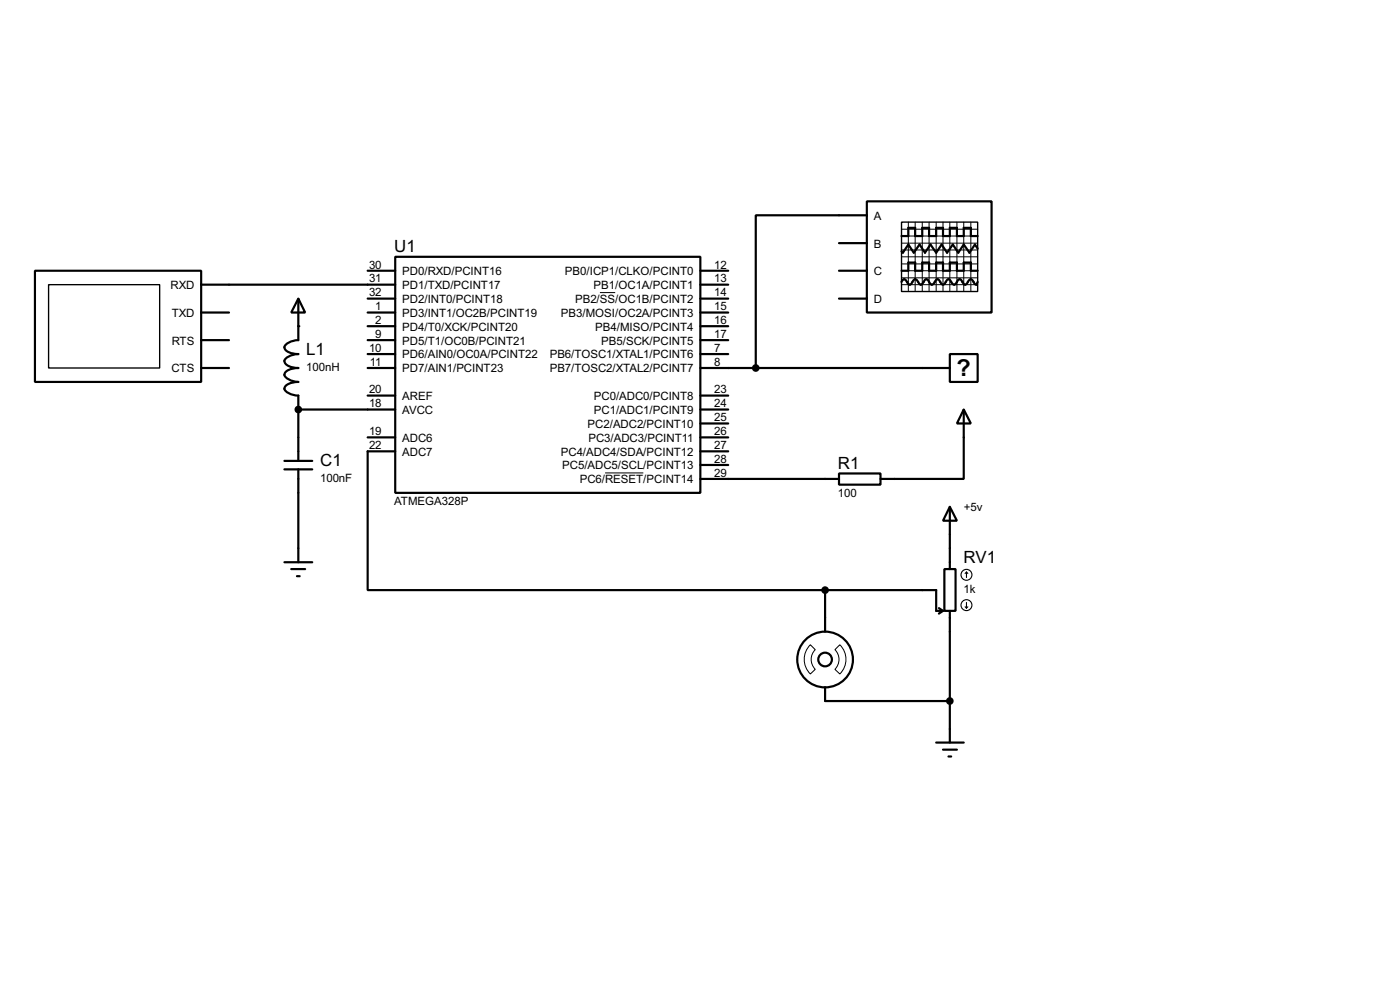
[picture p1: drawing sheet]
<svg xmlns="http://www.w3.org/2000/svg" width="256mm" height="180mm" viewBox="0 0 256 180" stroke-linecap="round" stroke-linejoin="round" font-family="sans-serif">
<g fill="none" stroke="#000" stroke-width=".4">
<path d="M158.8 36.9h22.9v20.3h-22.9zM158.8 39.4h-20.3v28M6.4 49.6h30.5v20.3h-30.5zM36.9 52.1h35.5M36.9 57.2h5.1M54.7 54.7l1.2 2.5h-2.5zM54.7 54.7v7.6a2.61 2.61 0 0 0-2.6 1.3 1.47 1.47 0 0 0 1.3 1l1.3 .2a2.68 2.68 0 0 0-2.6 1.3 1.47 1.47 0 0 0 1.3 1.1l1.3 .2a3.2 3.2 0 0 0-2.5 .8 .89 .89 0 0 0 .7 1.2l1.1 .4 .7 .1a3.2 3.2 0 0 0-2.5 .9 .86 .86 0 0 0 .7 1.2l1.1 .3 .7 .1v12M67.4 49.6h5M67.4 57.2h5M67.4 54.7h5M67.4 59.7h5M72.4 47h55.9v43.2h-55.9z"/>
<path d="M128.3 52.1h5.1M128.3 49.6h5.1M128.3 57.2h5.1M128.3 54.7h5.1M128.3 59.7h5.1M153.7 49.6h5.1M153.7 54.7h5.1M153.7 44.5h5.1M165.2 51.6l.2-.4 .3-.1 .2 .1 .5 .8 .3 .1 .2-.1 .5-.8a.6 .6 0 0 1 .9 .5l.4 .4 .2-.1 .5-.8 .3-.1 .3 .1 .5 .8a.6 .6 0 0 0 .8-.5l.5-.4 .2 .1 .5 .8 .3 .1 .2-.1 .5-.8 .3-.1 .2 .1 .3 .4a.54 .54 0 0 0 .7 .4l.5-.8 .3-.1 .3 .1 .5 .8 .2 .1 .3-.1 .2-.4a.54 .54 0 0 1 .8-.4l.5 .8 .3 .1 .2-.5M165.2 43.2h1.2v-1.5h1.3v1.5h1.3v-1.5h1.2v1.5h1.3v-1.5h1.3v1.5h1.2v-1.5h1.3v1.5h1.3v-1.5h1.3v1.5h1.2M165.2 49.6h1.2v-1.5h1.3v1.5h1.3v-1.5h1.2v1.5h1.3v-1.5h1.3v1.5h1.2v-1.5h1.3v1.5h1.3v-1.5h1.3v1.5h1.2M179.1 45.5l-.5-.7-1 1.5-1-1.5-1 1.5-1-1.5-1.1 1.5-1-1.5-1 1.5-1-1.5-1 1.5-1-1.5-1.1 1.5-1-1.5-1 1.5-.2-.3"/>
<path d="M36.9 67.4h5.1M36.9 62.3h5.1M54.7 75h17.7M67.4 67.4h5M67.4 64.8h5M67.4 62.3h5M67.4 72.4h5M128.3 67.4h45.7M128.3 75h5.1M128.3 64.8h5.1M128.3 62.3h5.1M128.3 77.5h5.1"/>
<path d="M128.3 72.4h5.1M174 64.8h5.1v5.1h-5.1zM176.6 75l1.3 2.5h-2.6zM176.6 75v12.7h-15.3M52.1 85.9h5.1M52.1 84.4h5.1M54.7 85.9v17M67.4 80.1h5M72.4 82.6h-5v25.4h83.8M128.3 87.7h25.4M128.3 85.1h5.1M128.3 82.6h5.1"/>
<path d="M128.3 80.1h5.1M153.7 86.7h7.6v2h-7.6zM174 92.8l1.3 2.5h-2.5zM174 92.8v11.4M52.1 102.9h5.1M53.4 104.2h2.5M54.4 105.5h.5M151.2 108h20.3v3.8h1.3M151.2 108v7.6M172 111.3l.8 .5M172.8 111.8l-.8 .5M173 104.2h2.1v7.6h-2.1z"/>
<path d="M174 111.8v24.1M151.2 125.8v2.5h22.8M171.5 135.9h5.1M172.8 137.2h2.5M173.8 138.5h.5"/>
<circle cx="151.1" cy="120.7" r="5.1"/>
<circle cx="151.1" cy="120.7" r="1.25"/>
</g>
<g fill="#000">
<circle cx="54.7" cy="59.7" r=".2"/>
<circle cx="54.7" cy="75" r=".2"/>
</g>
<g fill="none" stroke="#000" stroke-width=".18">
<path d="M109.9 53.6h2.8M165.2 44.5h13.9M165.2 42h13.9M165.2 43.2h13.9M165.2 45.8h13.9M165.2 48.3h13.9M165.2 49.6h13.9M165.2 50.9h13.9M165.2 52.1h13.9M165.2 47h13.9M166.4 40.7v12.7M167.7 40.7v12.7"/>
<path d="M169 40.7v12.7M170.2 40.7v12.7M171.5 40.7v12.7M172.8 40.7v12.7M174 40.7v12.7M175.3 40.7v12.7M176.6 40.7v12.7M177.9 40.7v12.7M110.9 86.6h7M148.5 118l.9 .9a2.53 2.53 0 0 0 0 3.6l-.9 .9a3.7 3.7 0 0 1 0-5.4zM153 118.9l.9-.9a3.7 3.7 0 0 1 0 5.4l-.9-.9a2.54 2.54 0 0 0 0-3.6z"/>
</g>
<path d="M8.9 52.1h20.4v15.3h-20.4zM165.2 40.7h13.9v12.7h-13.9z" fill="none" stroke="#000" stroke-width=".25"/>
<g fill="#000" stroke="#000" stroke-width=".4">
<circle cx="54.6" cy="75" r=".5"/>
<circle cx="138.4" cy="67.4" r=".5"/>
<circle cx="151.1" cy="108" r=".5"/>
<circle cx="174" cy="128.3" r=".5"/>
</g>
<g fill="none" stroke="#000" stroke-width=".2">
<path d="M176.8 111.1l.3 .2M177.1 104.7v1M177.1 110.3v1M177.1 104.7l.2 .3M177.1 104.7l-.3 .3M177.3 111.1l-.2 .2"/>
<circle cx="177" cy="110.8" r="1"/>
<circle cx="177" cy="105.2" r="1"/>
</g>
<text font-size="4.8" x="175.3" y="68.9">?</text>
<g font-size="3.5">
<text x="72.2" y="46.2">U1</text>
<text x="56.1" y="64.9">L1</text>
<text x="58.7" y="85.3">C1</text>
<text x="153.5" y="85.9">R1</text>
<text x="176.5" y="103.1">RV1</text>
</g>
<g font-size="2.4">
<text x="160.1" y="40.2">A</text>
<text x="160.1" y="45.3">B</text>
<text x="31.3" y="52.9">RXD</text>
<text x="67.6" y="51.7">31</text>
<text x="67.6" y="49.2">30</text>
<text x="73.7" y="52.9">PD1/TXD/PCINT17</text>
<text x="73.7" y="50.4">PD0/RXD/PCINT16</text>
<text x="103.5" y="50.4">PB0/ICP1/CLKO/PCINT0</text>
<text x="108.8" y="52.9">PB1/OC1A/PCINT1</text>
<text x="130.9" y="49.2">12</text>
<text x="130.9" y="51.7">13</text>
<text x="160.1" y="50.4">C</text>
<text x="31.5" y="58">TXD</text>
<text x="67.6" y="54.3">32</text>
<text x="68.8" y="59.3">2</text>
<text x="68.8" y="56.8">1</text>
<text x="73.7" y="58">PD3/INT1/OC2B/PCINT19</text>
<text x="73.7" y="55.4">PD2/INT0/PCINT18</text>
<text x="102.8" y="58">PB3/MOSI/OC2A/PCINT3</text>
<text x="105.4" y="55.4">PB2/SS/OC1B/PCINT2</text>
<text x="130.9" y="56.8">15</text>
<text x="130.9" y="54.3">14</text>
<text x="130.9" y="59.3">16</text>
<text x="160.1" y="55.4">D</text>
<text x="31.5" y="63.1">RTS</text>
<text x="67.6" y="64.4">10</text>
<text x="68.8" y="61.9">9</text>
<text x="73.7" y="65.6">PD6/AIN0/OC0A/PCINT22</text>
<text x="73.7" y="63.1">PD5/T1/OC0B/PCINT21</text>
<text x="73.7" y="60.5">PD4/T0/XCK/PCINT20</text>
<text x="100.7" y="65.6">PB6/TOSC1/XTAL1/PCINT6</text>
<text x="109.1" y="60.5">PB4/MISO/PCINT4</text>
<text x="110.2" y="63.1">PB5/SCK/PCINT5</text>
<text x="130.9" y="61.9">17</text>
<text x="130.9" y="64.4">7</text>
<text x="31.4" y="68.1">CTS</text>
<text x="56.1" y="67.9">100nH</text>
<text x="67.6" y="72">20</text>
<text x="67.8" y="67">11</text>
<text x="73.7" y="68.1">PD7/AIN1/PCINT23</text>
<text x="100.7" y="68.1">PB7/TOSC2/XTAL2/PCINT7</text>
<text x="130.9" y="67">8</text>
<text x="130.9" y="72">23</text>
<text x="67.6" y="74.6">18</text>
<text x="73.7" y="75.8">AVCC</text>
<text x="73.7" y="73.2">AREF</text>
<text x="108.8" y="75.8">PC1/ADC1/PCINT9</text>
<text x="108.8" y="73.2">PC0/ADC0/PCINT8</text>
<text x="130.9" y="77.1">25</text>
<text x="130.9" y="74.6">24</text>
<text x="67.6" y="79.7">19</text>
<text x="67.6" y="82.2">22</text>
<text x="73.7" y="80.8">ADC6</text>
<text x="73.7" y="83.4">ADC7</text>
<text x="102.8" y="83.4">PC4/ADC4/SDA/PCINT12</text>
<text x="107.7" y="78.3">PC2/ADC2/PCINT10</text>
<text x="107.8" y="80.8">PC3/ADC3/PCINT11</text>
<text x="130.9" y="82.2">27</text>
<text x="130.9" y="79.7">26</text>
<text x="58.7" y="88.2">100nF</text>
<text x="103" y="85.9">PC5/ADC5/SCL/PCINT13</text>
<text x="106.2" y="88.5">PC6/RESET/PCINT14</text>
<text x="130.9" y="87.3">29</text>
<text x="130.9" y="84.7">28</text>
<text x="72.2" y="92.4">ATMEGA328P</text>
<text x="153.5" y="90.9">100</text>
<text x="176.6" y="93.6">+5v</text>
<text x="176.5" y="108.5">1k</text>
</g>
</svg>
